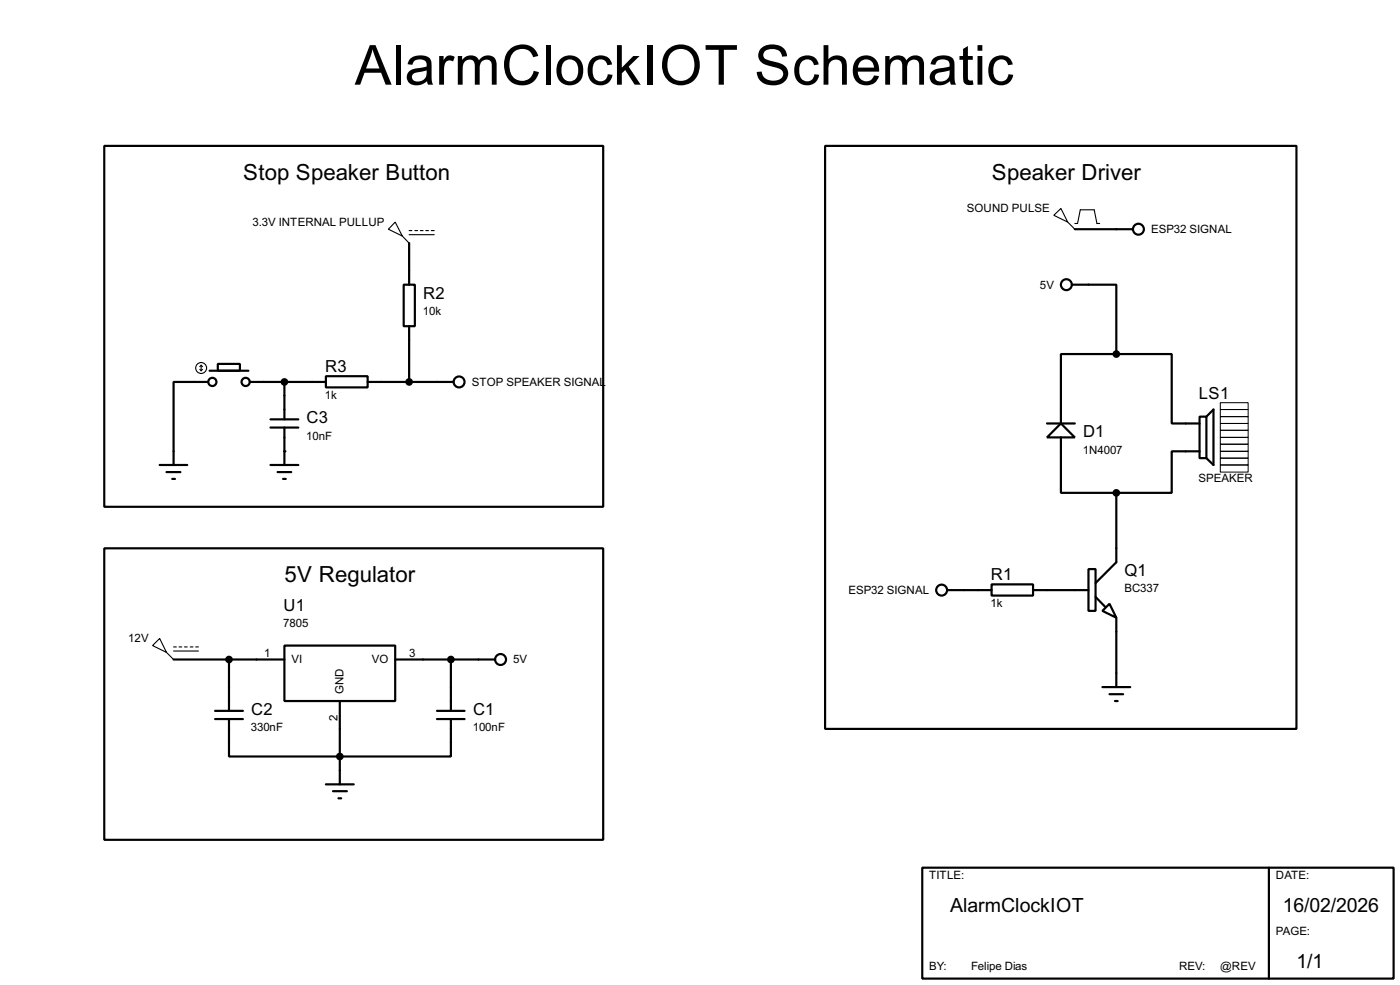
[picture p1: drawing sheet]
<svg xmlns="http://www.w3.org/2000/svg" width="256mm" height="180mm" viewBox="0 0 256 180" stroke-linecap="round" stroke-linejoin="round" font-family="sans-serif">
<g fill="none" stroke="#000" stroke-width=".4">
<path d="M19.1 26.7h91.4v66.1h-91.4zM151.2 26.7h86.3v106.7h-86.3zM74 52.1h2v7.6h-2zM75 44.5v7.6M75 59.7v10.2M196.4 52.1h8.1v12.7M196.9 42h10.7M38.2 69.9h-6.4v15.2M38.4 67.9h7.1M39.9 66.6h4.1v1.3h-4.1zM45.8 69.9h13.9M49.6 76.8h5.1"/>
<path d="M49.6 78.3h5.1M52.1 69.9v6.9M52.1 78.3v6.8M59.7 68.9h7.7v2h-7.7zM67.4 69.9h15.7M191.8 77.5h5.1M194.4 77.5l2.5 2.6h-5.1zM204.5 64.8h10.2v12.7h5.1M204.5 64.8h-10.1v12.7M219.8 76.3h1.2v7.6h-1.2zM221 76.3l1.3-1.3v10.1l-1.3-1.2M29.3 85.1h5"/>
<path d="M30.5 86.4h2.6M31.6 87.7h.5M49.6 85.1h5.1M50.9 86.4h2.5M51.9 87.7h.5M194.4 80.1v10.1h10.1M204.5 90.2v12.7l-3.8 3.8M219.8 82.6h-5.1v7.6h-10.2M19.1 100.4h91.4v53.3h-91.4zM52.1 118.2h20.3v10.1h-20.3zM173.5 108h8.2M181.7 107h7.6v2h-7.6z"/>
<path d="M189.3 108h10.1M199.4 104.2h1.3v7.6h-1.3zM200.7 109.3l1.8 1.8M202 111.8l1.3-1.3 1.2 2.6zM204.5 113.1v12.7M31.8 120.7h20.3M39.4 130.1h5.1M39.4 131.6h5.1M42 131.6v6.9h40.6v-6.9M42 120.7v9.4M62.3 128.3v15.3M72.4 120.7h18.3"/>
<path d="M80.1 130.1h5M80.1 131.6h5M82.6 120.7v9.4M202 125.8h5.1M203.3 127.1h2.5M204.3 128.3h.5M59.7 143.6h5.1M61 144.8h2.6M62 146.1h.5M169 158.8h86.3v20.3h-86.3zM232.5 158.8v20.3"/>
<circle cx="195.3" cy="52.1" r="1"/>
<circle cx="208.5" cy="42" r="1"/>
<circle cx="38.9" cy="69.9" r=".75"/>
<circle cx="45" cy="69.9" r=".75"/>
<circle cx="84.1" cy="69.9" r="1"/>
<circle cx="172.5" cy="108" r="1"/>
<circle cx="91.7" cy="120.7" r="1"/>
</g>
<circle cx="52.1" cy="82.6" r=".2" fill="#000"/>
<path d="M223.6 73.7h5.1v1.3h-5.1zM223.6 75h5.1v1.3h-5.1zM223.6 76.3h5.1v1.2h-5.1zM223.6 77.5h5.1v1.3h-5.1zM223.6 78.8h5.1v1.3h-5.1zM223.6 80.1h5.1v1.2h-5.1zM223.6 81.3h5.1v1.3h-5.1zM223.6 82.6h5.1v1.3h-5.1zM223.6 83.9h5.1v1.2h-5.1zM223.6 85.1h5.1v1.3h-5.1z" fill="none" stroke="#000" stroke-width=".18"/>
<g fill="#000" stroke="#000" stroke-width=".4">
<circle cx="52.1" cy="69.9" r=".5"/>
<circle cx="74.9" cy="69.9" r=".5"/>
<circle cx="204.5" cy="64.8" r=".5"/>
<circle cx="204.5" cy="90.2" r=".5"/>
<circle cx="41.9" cy="120.7" r=".5"/>
<circle cx="62.2" cy="138.5" r=".5"/>
<circle cx="82.6" cy="120.7" r=".5"/>
</g>
<g fill="none" stroke="#000" stroke-width=".2">
<path d="M193.1 39.4l1.3-1.2 1.2 2.5zM72.4 40.7l1.3 2.5-2.5-1.2zM73.7 43.2l1.3 1.3M75 42.2h.5M75 43h4.6M76 42.2h.5M77 42.2h.5M78 42.2h.5M79 42.2h.6M195.6 40.7l1.3 1.3M196.9 40.9h.5l.5-2.5h2.6l.5 2.5h.5M36.6 67.6l.3 .3"/>
<path d="M36.9 66.9v1M36.9 66.9l.2 .2M36.9 66.9l-.3 .2M37.1 67.6l-.2 .3M28 118.2l1.3-1.3 1.2 2.5zM30.5 119.4l1.3 1.3M31.8 118.4h.5M31.8 119.2h4.6M32.8 118.4h.5M33.8 118.4h.5M34.9 118.4h.5M35.9 118.4h.5"/>
<circle cx="36.8" cy="67.4" r="1"/>
</g>
<text font-size="11.3" x="65" y="15.5">AlarmClockIOT Schematic</text>
<g font-size="4.6">
<text x="44.6" y="32.9">Stop Speaker Button</text>
<text x="181.7" y="32.9">Speaker Driver</text>
<text x="52.1" y="106.6">5V Regulator</text>
</g>
<g font-size="4">
<text x="174.1" y="166.9">AlarmClockIOT</text>
<text x="235" y="166.9">16/02/2026</text>
<text x="237.5" y="177.1">1/1</text>
</g>
<g font-size="3.4">
<text x="77.5" y="54.7">R2</text>
<text x="59.6" y="68.1">R3</text>
<text x="56.2" y="77.5">C3</text>
<text x="219.6" y="73.1">LS1</text>
<text x="198.4" y="80.1">D1</text>
<text x="181.5" y="106.2">R1</text>
<text x="206" y="105.5">Q1</text>
<text x="52" y="111.8">U1</text>
<text x="46" y="130.9">C2</text>
<text x="86.7" y="130.9">C1</text>
</g>
<g font-size="2.4">
<text x="46.3" y="41.3">3.3V INTERNAL PULLUP</text>
<text x="177.1" y="38.8">SOUND PULSE</text>
<text x="210.9" y="42.7">ESP32 SIGNAL</text>
<text x="190.5" y="52.8">5V</text>
<text x="77.5" y="57.6">10k</text>
<text x="86.4" y="70.6">STOP SPEAKER SIGNAL</text>
<text x="59.5" y="73">1k</text>
<text x="56.1" y="80.4">10nF</text>
<text x="198.4" y="83">1N4007</text>
<text x="219.6" y="88.3">SPEAKER</text>
<text x="155.4" y="108.7">ESP32 SIGNAL</text>
<text x="181.5" y="111.1">1k</text>
<text x="206" y="108.4">BC337</text>
<text x="23.5" y="117.6">12V</text>
<text x="51.9" y="114.8">7805</text>
<text x="48.4" y="120.3">1</text>
<text x="53.4" y="121.4">VI</text>
<text x="68.1" y="121.4">VO</text>
<text x="75" y="120.3">3</text>
<text x="94" y="121.4">5V</text>
<text x="63" y="127" transform="rotate(-90 63 127)">GND</text>
<text x="45.9" y="133.8">330nF</text>
<text x="61.9" y="132" transform="rotate(-90 61.9 132)">2</text>
<text x="86.6" y="133.8">100nF</text>
<text x="170.2" y="160.9">TITLE:</text>
<text x="233.7" y="160.9">DATE:</text>
<text x="233.7" y="171.1">PAGE:</text>
<text x="170.2" y="177.5">BY:</text>
<text x="177.9" y="177.5">Felipe Dias</text>
<text x="216" y="177.5">REV:</text>
<text x="223.6" y="177.5">@REV</text>
</g>
</svg>
